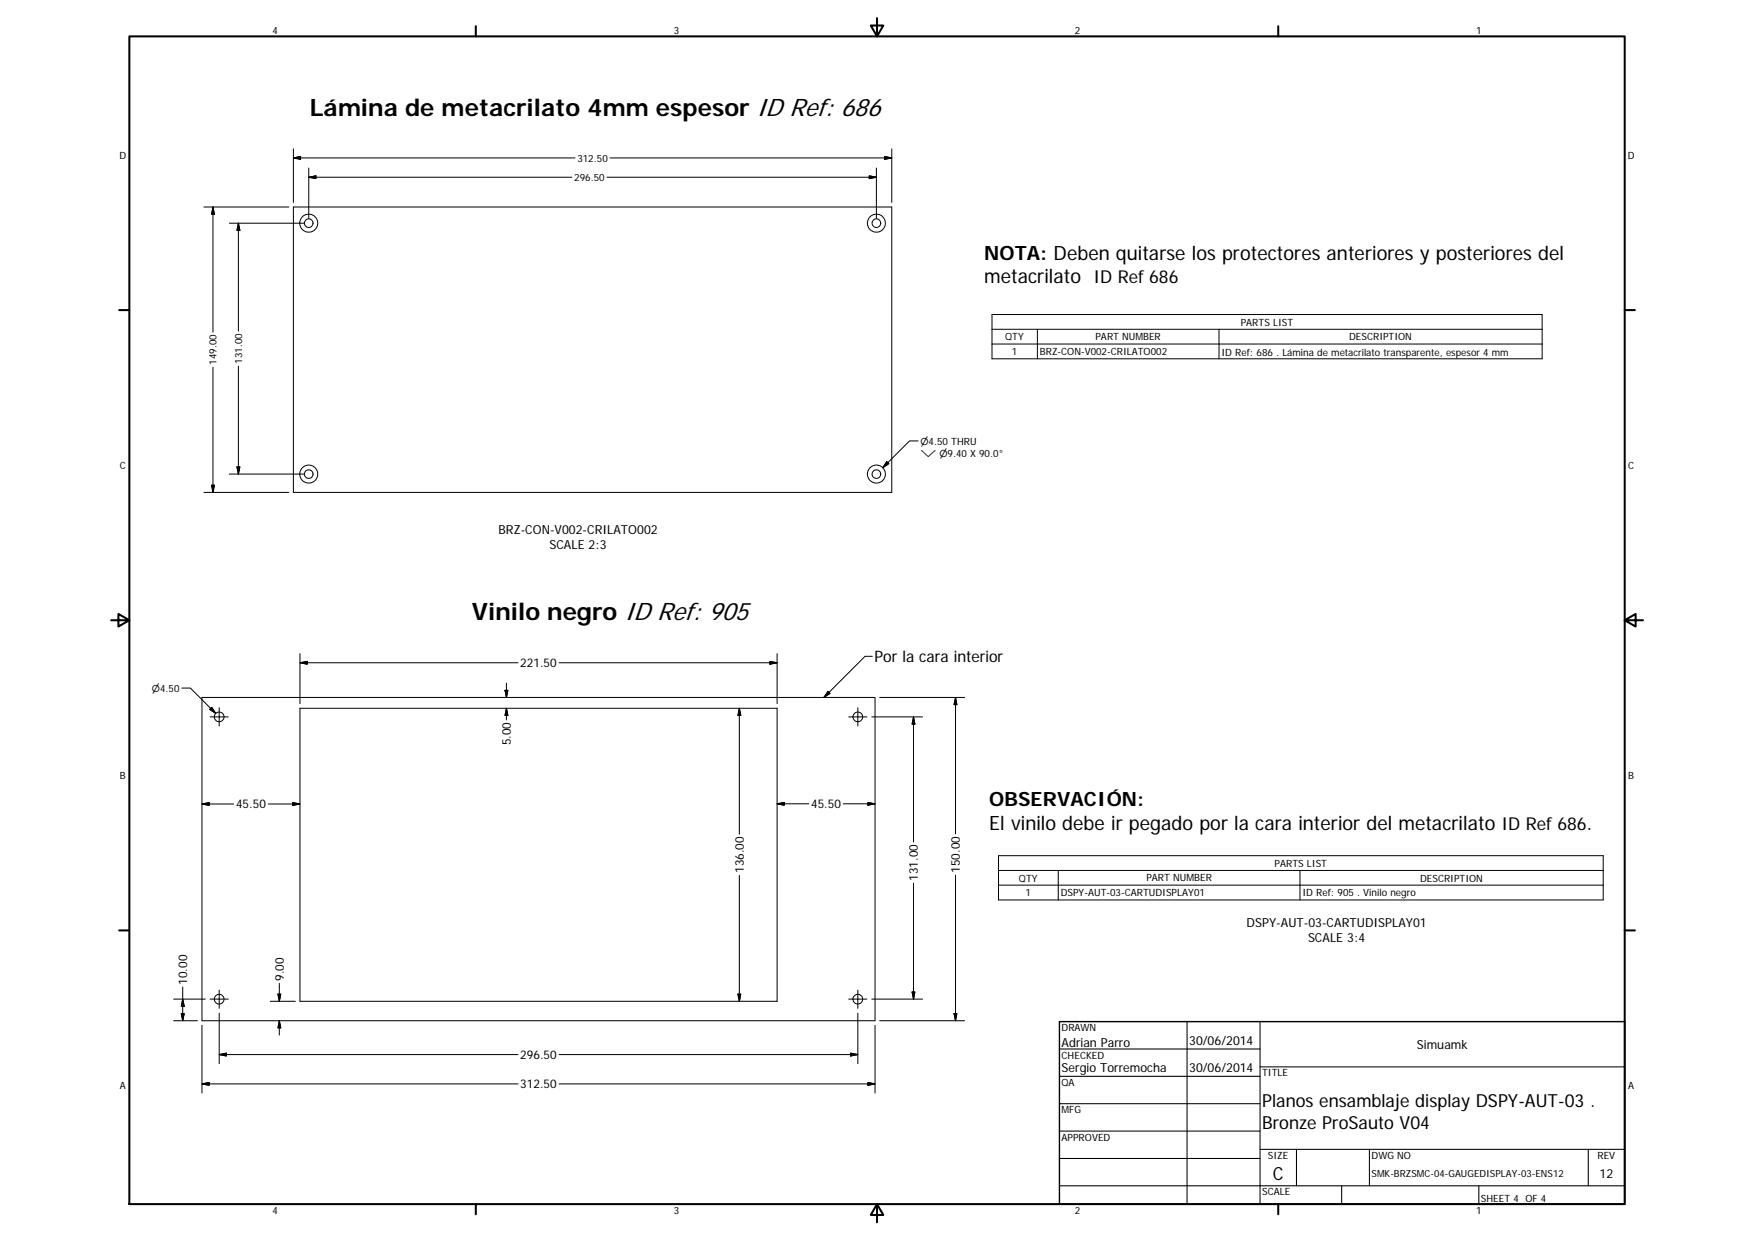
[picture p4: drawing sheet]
<svg xmlns="http://www.w3.org/2000/svg" width="594mm" height="420mm" viewBox="0 0 594 420" stroke-linecap="round" stroke-linejoin="round" font-family="sans-serif">
<g fill="none" stroke="#000" stroke-width=".34">
<path d="M99.4 53.5l2.4-.5v1zM99.4 53.5h95.4M99.4 50.4v18.1M104.6 56.9v17.1M206.6 53.5h95.4M294.4 59.5l2.4 .5-2.4 .5zM296.8 56.9v17.1M299.6 53l2.4 .5-2.4 .5zM302 50.4v18.1M69.1 70.1h28.7M72.1 70.1v42.4M72.1 70.1l.5 2.4h-.9z"/>
<path d="M77.7 75.6h25.3M80.7 75.6v36.5M80.7 75.6l.6 2.4h-1zM99.4 70.1h202.6v96.6h-202.6zM104.6 60l2.4-.5v1zM193.7 60h-89.1M205.5 60h91.3M336 106.5h186.3v15h-186.3zM336 111.5h186.3M336 116.5h186.3M351.4 111.5v10M412.9 111.5v10"/>
<path d="M72.1 124.3v42.4M80.7 124v36.5M80.3 158.1h1l-.6 2.4zM300.3 156.3l.7 .7-2 1.3zM311 149.3h-2.9l-9.1 9M69.1 166.7h28.7M71.7 164.3h.9l-.5 2.4zM77.7 160.5h25.3M61.6 233h2.9l8.6 8.5M68.4 236.1h228v109.5h-228zM71.7 239.5l1.4 2-2.1-1.3zM74.2 239.6v6.2"/>
<path d="M101.6 224.4l2.4-.5v1zM101.6 224.4h73.8M101.6 239.8h161.6v99.2h-161.6zM101.6 221.3v16.9M171 233.7h1l-.5 2.4zM171.5 231.3v4.8M171.5 239.8v3.9M171.5 239.8l.5 2.4h-1zM189.4 224.4h73.8M250.4 239.8v42.6M250.4 239.8l.5 2.4h-1zM260.8 223.9l2.4 .5-2.4 .5z"/>
<path d="M263.2 221.3v16.9M280.5 234.1l.6 .7-2 1.3zM290.5 239.6v6.2M295.4 222.2h-2.4l-13.9 13.9M297.9 236.1h28.8M323.6 236.1v46.3M323.6 236.1l.5 2.5h-1zM71.2 242.7h6.1M287.5 242.7h6.1M295.3 242.7h17.2M309.4 242.7v42.4M309.4 242.7l.5 2.5h-1z"/>
<path d="M68.4 272.2l2.4-.5v1zM68.4 272.2h10.8M90.8 272.2h10.8M99.2 271.7l2.4 .5-2.4 .5zM263.2 272.1l2.4-.4v.9zM263.2 272.1h10.7M285.6 272.1h10.8M294 271.7l2.4 .4-2.4 .5zM250.4 296.4v42.6M309.4 299v39.3M323.6 296.3v49.3M338.2 289.7h204.8v15h-204.8z"/>
<path d="M338.2 294.7h204.8M338.2 299.7h204.8M358.4 294.7v10M440.3 294.7v10M58.8 338.3h10.7M61.9 338.3l.5 2.4h-1zM61.9 334.2v11.4M71.2 338.3h6.1M74.2 335.2v6.2M91.5 339h8.5M94.1 336.6h1l-.5 2.4zM94.6 332.9v6.1"/>
<path d="M249.9 336.6h1l-.5 2.4zM287.5 338.3h6.1M290.5 335.2v6.2M295.3 338.3h17.2M308.9 335.9h1l-.5 2.4zM58.8 345.6h8.1M61.4 343.2h1l-.5 2.4zM68.4 347.1v23M74.2 343v17.1M74.2 357l2.5-.4v.9zM74.2 357h101.2M94.6 345.6v4.8"/>
<path d="M94.6 345.6l.5 2.4h-1zM189.4 357h101.1M288.1 356.6l2.4 .4-2.4 .5zM290.5 343v17.1M296.4 347.1v23M297.9 345.6h28.8M323.1 343.2h1l-.5 2.4zM68.4 367l2.4-.5v1zM68.4 367h107M189.4 367h107M294 366.5l2.4 .5-2.4 .5z"/>
<circle cx="104.6" cy="75.5" r="1.46"/>
<circle cx="104.6" cy="75.6" r="3.1"/>
<circle cx="296.8" cy="75.5" r="1.47"/>
<circle cx="296.8" cy="75.6" r="3.1"/>
<circle cx="104.6" cy="160.5" r="1.46"/>
<circle cx="104.6" cy="160.5" r="3.1"/>
<circle cx="296.8" cy="160.5" r="1.46"/>
<circle cx="296.8" cy="160.5" r="3.1"/>
<circle cx="74.2" cy="242.7" r="1.65"/>
<circle cx="290.5" cy="242.7" r="1.65"/>
<circle cx="74.2" cy="338.3" r="1.65"/>
<circle cx="290.5" cy="338.3" r="1.64"/>
</g>
<g fill="none" stroke="#000" stroke-width=".69">
<path d="M43.8 12.3h506.5v395.4h-506.5zM161.2 8.9v3.4M297 6.1v6.2l-2.1-3.7h4.3l-2.2 3.7M432.9 8.9v3.4M40.4 105h3.4M550.3 105h3.4M37.6 210h6.2l-3.7-2.1v4.2l3.7-2.1M550.3 210l3.7 2.1v-4.2l-3.7 2.1h6.2M40.4 315h3.4M550.3 315h3.4M161.2 407.7v3.4M297 407.7l2.2 3.7h-4.3l2.1-3.7v6.1"/>
<path d="M432.9 407.7v3.4"/>
</g>
<g fill="none" stroke="#000" stroke-width=".36">
<path d="M358.8 355.2h68M402.1 345.9v61.8M426.8 345.9v61.8M358.8 364.4h68M358.8 373.7h68M426.8 361.2h123.5M358.8 382.9h68M358.8 392.2h68M426.8 389.1h123.5M439.1 389.1v12.4M463.8 389.1v12.4M537.9 389.1v12.4"/>
<path d="M358.8 401.5h191.5M454.4 401.5v6.2M500.9 401.5v6.2"/>
</g>
<path d="M358.8 345.9h191.5v61.8h-191.5z" fill="none" stroke="#000" stroke-width=".48"/>
<g fill="#000" stroke="#000" stroke-width=".34">
<path d="M99.4 53.5l2.4-.5v1zM104.6 60l2.4-.5v1zM299.6 53l2.4 .5-2.4 .5zM72.1 70.1l.5 2.4h-.9zM80.7 75.6l.6 2.4h-1zM294.4 59.5l2.4 .5-2.4 .5zM80.3 158.1h1l-.6 2.4zM300.3 156.3l.7 .7-2 1.3zM71.7 164.3h.9l-.5 2.4zM101.6 224.4l2.4-.5v1zM171 233.7h1l-.5 2.4zM260.8 223.9l2.4 .5-2.4 .5z"/>
<path d="M280.5 234.1l.6 .7-2 1.3zM323.6 236.1l.5 2.5h-1zM71.7 239.5l1.4 2-2.1-1.3zM171.5 239.8l.5 2.4h-1zM250.4 239.8l.5 2.4h-1zM309.4 242.7l.5 2.5h-1zM68.4 272.2l2.4-.5v1zM99.2 271.7l2.4 .5-2.4 .5zM263.2 272.1l2.4-.4v.9zM294 271.7l2.4 .4-2.4 .5zM94.1 336.6h1l-.5 2.4zM249.9 336.6h1l-.5 2.4z"/>
<path d="M308.9 335.9h1l-.5 2.4zM61.4 343.2h1l-.5 2.4zM61.9 338.3l.5 2.4h-1zM74.2 357l2.5-.4v.9zM94.6 345.6l.5 2.4h-1zM288.1 356.6l2.4 .4-2.4 .5zM323.1 343.2h1l-.5 2.4zM68.4 367l2.4-.5v1zM294 366.5l2.4 .5-2.4 .5z"/>
</g>
<g font-size="8.1">
<text x="104.9" y="39.3">Lámina de metacrilato 4mm espesor ID Ref: 686</text>
<text x="159.8" y="209.9">Vinilo negro ID Ref: 905</text>
</g>
<g font-size="6.7">
<text x="333.4" y="87.9">NOTA: Deben quitarse los protectores anteriores y posteriores del</text>
<text x="333.4" y="95.9">metacrilato ID Ref 686</text>
<text x="335.1" y="273">OBSERVACIÓN:</text>
<text x="335.1" y="281">El vinilo debe ir pegado por la cara interior del metacrilato ID Ref 686.</text>
</g>
<g font-size="6.1">
<text x="427.5" y="374.8">Planos ensamblaje display DSPY-AUT-03 .</text>
<text x="427.5" y="382.1">Bronze ProSauto V04</text>
<text x="431.1" y="399.4">C</text>
</g>
<text font-size="5.3" x="296.2" y="224.2">Por la cara interior</text>
<g font-size="4.2">
<text x="168.9" y="180.8">BRZ-CON-V002-CRILATO002</text>
<text x="186.1" y="185.8">SCALE 2:3</text>
<text x="422.2" y="314">DSPY-AUT-03-CARTUDISPLAY01</text>
<text x="443" y="319.1">SCALE 3:4</text>
<text x="402.8" y="353.7">30/06/2014</text>
<text x="359.5" y="354.3">Adrian Parro</text>
<text x="479.9" y="355.1">Simuamk</text>
<text x="359.5" y="362.8">Sergio Torremocha</text>
<text x="402.8" y="363">30/06/2014</text>
<text x="541.8" y="398.7">12</text>
</g>
<g font-size="4.1">
<text x="176.2" y="225.9">221.50</text>
<text x="173" y="252.4" transform="rotate(-90 173 252.4)">5.00</text>
<text x="79.9" y="273.7">45.50</text>
<text x="274.7" y="273.6">45.50</text>
<text x="251.9" y="295.6" transform="rotate(-90 251.9 295.6)">136.00</text>
<text x="310.9" y="298.2" transform="rotate(-90 310.9 298.2)">131.00</text>
<text x="325.1" y="295.5" transform="rotate(-90 325.1 295.5)">150.00</text>
<text x="63.4" y="333.4" transform="rotate(-90 63.4 333.4)">10.00</text>
<text x="96.1" y="332.1" transform="rotate(-90 96.1 332.1)">9.00</text>
<text x="176.2" y="358.5">296.50</text>
<text x="176.2" y="368.4">312.50</text>
</g>
<g font-size="3.4">
<text x="92.3" y="11.3">4</text>
<text x="228.2" y="11.3">3</text>
<text x="364.1" y="11.3">2</text>
<text x="499.9" y="11.3">1</text>
<text x="40.4" y="53.7">D</text>
<text x="551.4" y="53.7">D</text>
<text x="195.6" y="54.7">312.50</text>
<text x="194.5" y="61.2">296.50</text>
<text x="420.2" y="110.3">PARTS LIST</text>
<text x="340.5" y="115.3">QTY</text>
<text x="371" y="115.2">PART NUMBER</text>
<text x="456.9" y="115.3">DESCRIPTION</text>
<text x="73.4" y="123.5" transform="rotate(-90 73.4 123.5)">149.00</text>
<text x="82" y="123.2" transform="rotate(-90 82 123.2)">131.00</text>
<text x="342.7" y="120.2">1</text>
<text x="352.2" y="120.2">BRZ-CON-V002-CRILATO002</text>
<text x="413.7" y="120.4">ID Ref: 686 . Lámina de metacrilato transparente, espesor 4 mm</text>
<text x="40.6" y="158.7">C</text>
<text x="551.5" y="158.7">C</text>
<text x="40.6" y="263.7">B</text>
<text x="551.5" y="263.7">B</text>
<text x="431.7" y="293.4">PARTS LIST</text>
<text x="345.1" y="298.4">QTY</text>
<text x="388.3" y="298.4">PART NUMBER</text>
<text x="481" y="298.4">DESCRIPTION</text>
<text x="347.4" y="303.4">1</text>
<text x="359.3" y="303.4">DSPY-AUT-03-CARTUDISPLAY01</text>
<text x="441.2" y="303.5">ID Ref: 905 . Vinilo negro</text>
<text x="359.5" y="349.1">DRAWN</text>
<text x="359.5" y="358.4">CHECKED</text>
<text x="427.5" y="364.4">TITLE</text>
<text x="40.6" y="368.7">A</text>
<text x="359.5" y="367.7">QA</text>
<text x="551.5" y="368.7">A</text>
<text x="359.5" y="376.9">MFG</text>
<text x="359.5" y="386.2">APPROVED</text>
<text x="429.4" y="392.4">SIZE</text>
<text x="464.5" y="392.4">DWG NO</text>
<text x="541.1" y="392.3">REV</text>
<text x="427.5" y="404.7">SCALE</text>
<text x="501.6" y="406.8">SHEET 4 OF 4</text>
<text x="92.3" y="411.1">4</text>
<text x="228.2" y="411.1">3</text>
<text x="364.1" y="411.1">2</text>
<text x="499.9" y="411.1">1</text>
</g>
<text font-size="3.3" x="464.5" y="398.5">SMK-BRZSMC-04-GAUGEDISPLAY-03-ENS12</text>
<g font-size="3.2">
<text x="311.7" y="150.5">⌀4.50 THRU</text>
<text x="311.7" y="154.9">⌵ ⌀9.40 X 90.0°</text>
<text x="51.4" y="234.1">⌀4.50</text>
</g>
</svg>
